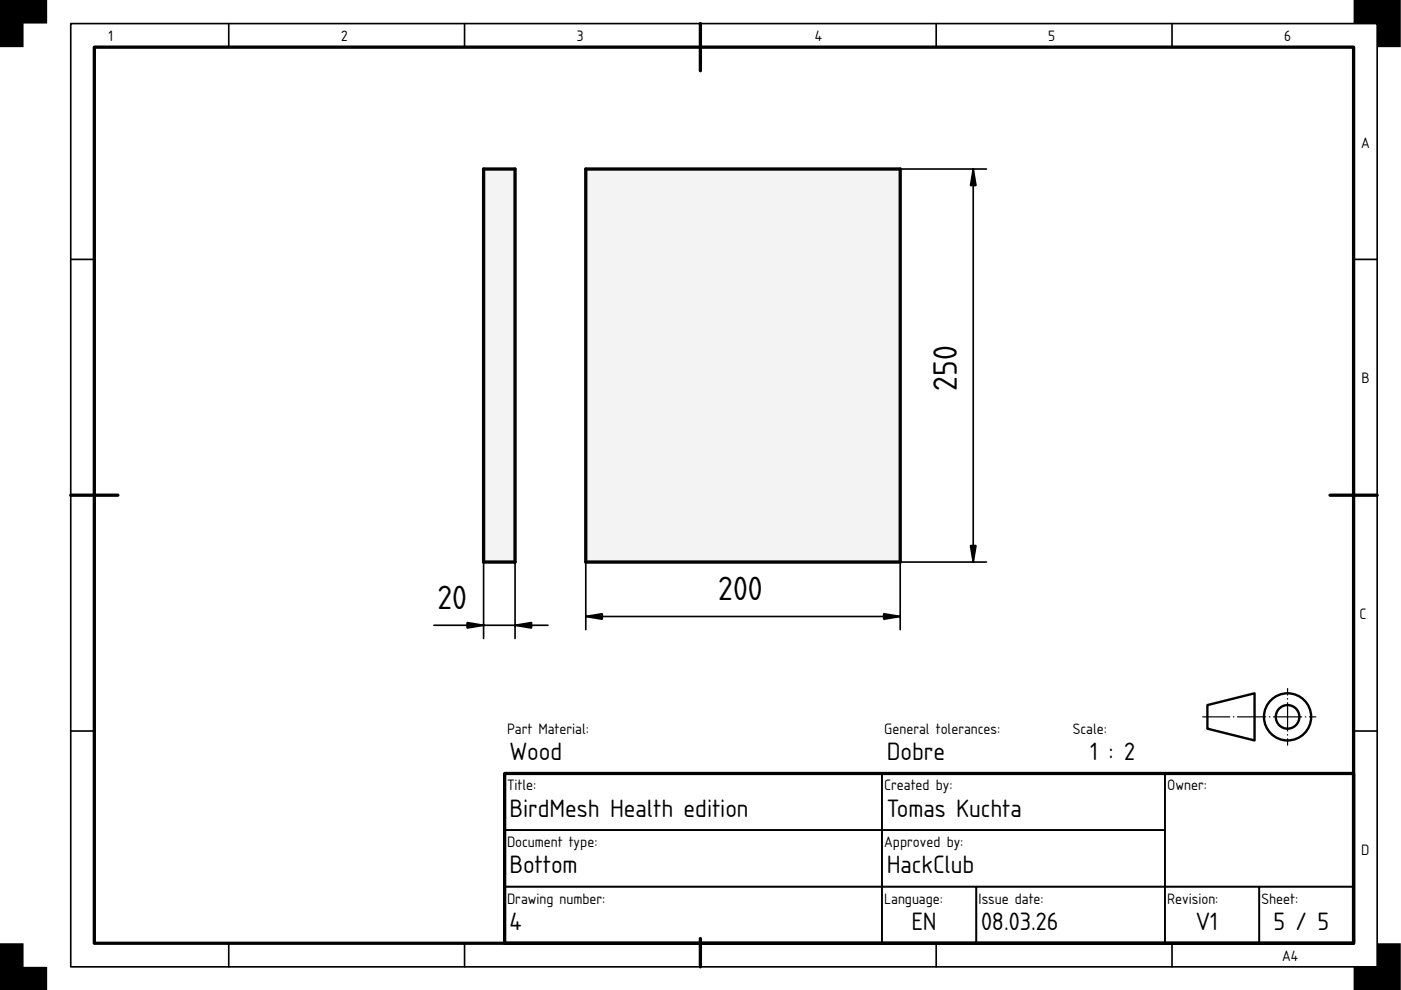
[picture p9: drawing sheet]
<svg xmlns="http://www.w3.org/2000/svg" width="297mm" height="210mm" viewBox="0 0 297 210" stroke-linecap="round" stroke-linejoin="round" font-family="sans-serif">
<path d="M20 10h267v190h-267zM148.5 5v10M15 105h10M282 105h10M107 164h180v36h-180zM148.5 199v6" fill="none" stroke="#000" stroke-width=".7"/>
<g fill="none" stroke="#000" stroke-width=".35">
<path d="M15 5h277v200h-277zM48.5 5v5M98.5 5v5M198.5 5v5M248.5 5v5M15 55h5M287 55h5M15 155h5M287 155h5M107 164h80v12h-80zM107 176h80v12h-80zM187 176h60v12h-60z"/>
<path d="M187 164h60v12h-60zM247 164h40v24h-40zM48.5 200v5M98.5 200v5M107 188h80v12h-80zM187 188h20v12h-20zM198.5 200v5M207 188h40v12h-40zM247 188h20v12h-20zM248.5 200v5M267 188h20v12h-20z"/>
</g>
<path d="M0 0h10v5h-5v5h-5zM287 0h10v10h-5v-5h-5zM0 200h5v5h5v5h-10zM292 200h5v10h-10v-5h5z" fill="#000"/>
<g fill="none" stroke="#000" stroke-width=".5">
<path d="M256 149.5l10-2.5v10l-10-2.5z"/>
<circle cx="273" cy="152" r="5"/>
<circle cx="273" cy="152" r="2.5"/>
</g>
<path d="M255 152h24" fill="none" stroke="#000" stroke-width=".25" stroke-dasharray="6 .7 .1 .7" stroke-dashoffset=".2"/>
<path d="M273 158v-12" fill="none" stroke="#000" stroke-width=".25" stroke-dasharray="6 .7 .1 .7" stroke-dashoffset="4.6"/>
<path d="M157.5 77.5h.1" fill="none" stroke="#000" stroke-width=".21"/>
<path d="M124.2 35.8h66.7v83.4h-66.7z" fill-rule="evenodd" fill="#f1f3f5"/>
<path d="M124.2 35.8h66.7v83.4h-66.7z" fill="none" stroke="#000" stroke-width=".7"/>
<path d="M190.9 35.8h18.2M206.3 35.8v83.4M124.2 119.2v14.3M209.1 119.2h-18.2v14.3M124.2 130.7h66.7" fill="none" stroke="#000" stroke-width=".35"/>
<path d="M206.3 35.8l.6 3.5h-1.1zM205.8 115.7h1.1l-.6 3.5zM124.2 130.7l3.5-.6v1.2zM187.4 130.1l3.5 .6-3.5 .6z" fill="#000" stroke="#000" stroke-width=".35"/>
<path d="M102.5 35.8h6.7v83.4h-6.7z" fill-rule="evenodd" fill="#f1f3f5"/>
<path d="M102.5 35.8h6.7v83.4h-6.7z" fill="none" stroke="#000" stroke-width=".7"/>
<path d="M102.5 119.2v16.2M109.2 119.2v16.2M92 132.6h24.2" fill="none" stroke="#000" stroke-width=".35"/>
<path d="M99 132l3.5 .6-3.5 .6zM109.2 132.6l3.5-.6v1.2z" fill="#000" stroke="#000" stroke-width=".35"/>
<g font-size="6.7">
<text x="202.9" y="82.8" transform="rotate(-90 202.9 82.8)">250</text>
<text x="92.7" y="129.1">20</text>
<text x="152.3" y="127.2">200</text>
</g>
<g font-size="5">
<text x="108" y="161.2">Wood</text>
<text x="188" y="161.2">Dobre</text>
<text x="231.2" y="161.2">1 : 2</text>
<text x="108" y="173.2">BirdMesh Health edition</text>
<text x="188" y="173.2">Tomas Kuchta</text>
<text x="108" y="185.2">Bottom</text>
<text x="188" y="185.2">HackClub</text>
<text x="108" y="197.2">4</text>
<text x="193.2" y="197.2">EN</text>
<text x="208" y="197.2">08.03.26</text>
<text x="253.5" y="197.2">V1</text>
<text x="270" y="197.2">5 / 5</text>
</g>
<g font-size="3">
<text x="23" y="8.8">1</text>
<text x="72.3" y="8.8">2</text>
<text x="122.3" y="8.8">3</text>
<text x="172.7" y="8.8">4</text>
<text x="222.3" y="8.8">5</text>
<text x="272.3" y="8.8">6</text>
<text x="288.6" y="31.3">A</text>
<text x="288.6" y="81.3">B</text>
<text x="288.3" y="131.3">C</text>
<text x="107.5" y="155.6">Part Material:</text>
<text x="187.5" y="155.6">General tolerances:</text>
<text x="227.5" y="155.6">Scale:</text>
<text x="107.5" y="167.6">Title:</text>
<text x="187.5" y="167.6">Created by:</text>
<text x="247.5" y="167.6">Owner:</text>
<text x="107.5" y="179.6">Document type:</text>
<text x="187.5" y="179.6">Approved by:</text>
<text x="288.6" y="181.3">D</text>
<text x="107.5" y="191.6">Drawing number:</text>
<text x="187.5" y="191.6">Language:</text>
<text x="207.5" y="191.6">Issue date:</text>
<text x="247.5" y="191.6">Revision:</text>
<text x="267.5" y="191.6">Sheet:</text>
<text x="271.8" y="203.8">A4</text>
</g>
</svg>
